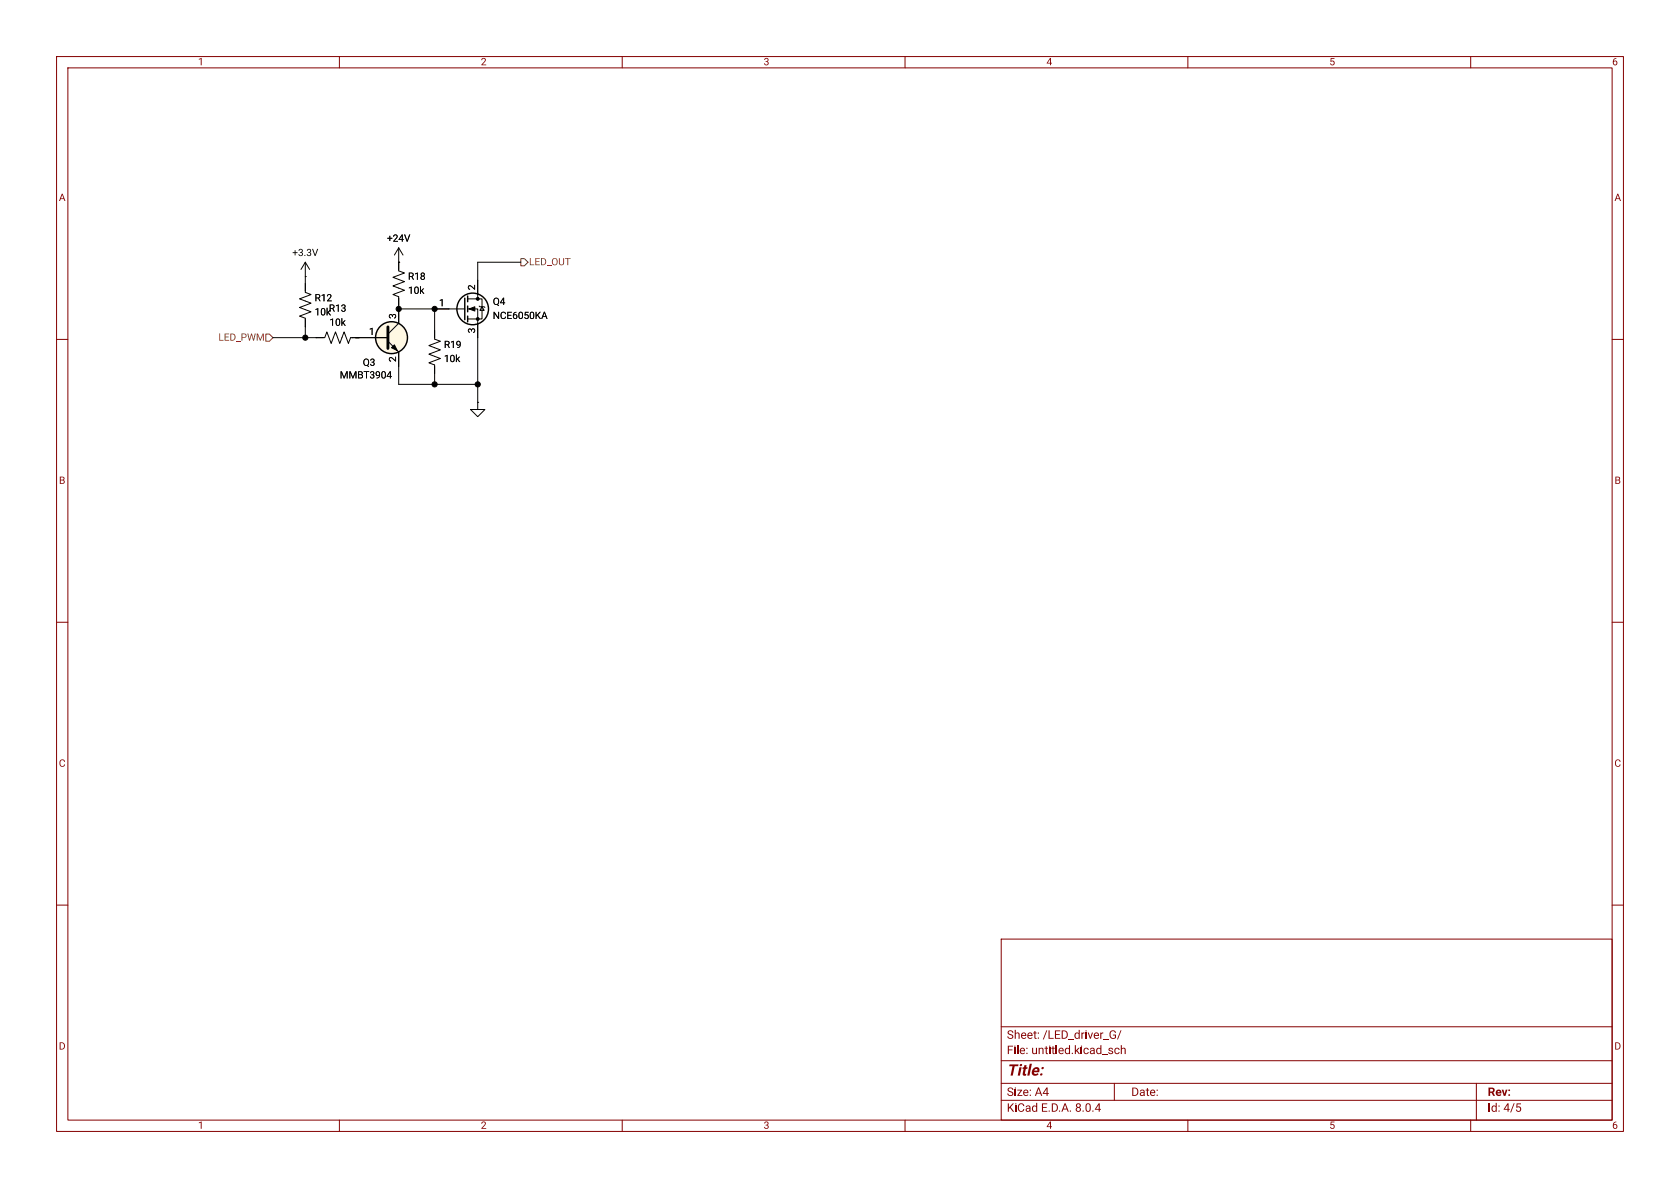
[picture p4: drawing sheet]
<svg xmlns="http://www.w3.org/2000/svg" width="297mm" height="210mm" viewBox="0 0 297 210" stroke-linecap="round" stroke-linejoin="round" font-family="sans-serif">
<g fill="none" stroke="#840000" stroke-width=".18">
<path d="M10 10h277v190h-277zM12 12h273v186h-273zM60 10v2M110 10v2M160 10v2M210 10v2M260 10v2M10 60h2M285 60h2M10 110h2M285 110h2M10 160h2"/>
<path d="M285 160h2M177 166h108v32h-108zM60 198v2M110 198v2M160 198v2M177 194.5h108M177 191.5h108M177 187.5h108M177 181.5h108M197 191.5v3M210 198v2M260 198v2"/>
<path d="M261 191.5v6.5"/>
</g>
<g fill="none" stroke="#000" stroke-width=".18">
<path d="M48.3 59.7h9.1l.4-1 .7 2 .8-2 .8 2 .7-2 .8 2 .4-1h6.6M54 46.4v5.3l1 .4-2 .7 2 .8-2 .8 2 .7-2 .8 1 .4v3.4M54 48.9h.1M54 46.4l-.8 1.2M54 46.4l.7 1.2M70.5 46.4h.1M70.5 43.8v4.1l1 .4-2 .7 2 .8-2 .7 2 .8-2 .8 1 .4v4.7l-1.9 1.9M70.5 43.8l-.8 1.3M70.5 43.8l.7 1.3M70.5 54.6h11.7M76.8 54.6v5.3l1.1 .4-2.1 .8 2.1 .7-2.1 .8 2.1 .8-2.1 .7 1 .4v3.4M82.7 54.6h1.8v16.5"/>
<path d="M82.7 52.8h2.5v3.6h-2.5M84.7 54.1l.1 .1h.8l.1 .2M85.2 54.2l.4 .7h-.8zM92.1 46.4h-7.6v6.4M68.6 60.3l1.9 1.9v5.7h14M84.5 71.1v1.3h1.2l-1.2 1.3-1.3-1.3h1.3M84.5 71.1h.1"/>
</g>
<circle cx="69.2" cy="59.7" r="2.82" fill="#fff8e3" stroke="#fff8e3" stroke-width=".18"/>
<path d="M68.6 57.8v3.8" fill="none" stroke="#000" stroke-width=".51"/>
<g fill="#000" stroke="#000" stroke-width=".18">
<path d="M82.9 54.6l1-.4v.8zM69.7 61l.5 1-1-.5z"/>
<circle cx="54" cy="59.7" r=".46"/>
<circle cx="70.5" cy="54.6" r=".46"/>
<circle cx="76.8" cy="54.6" r=".46"/>
<circle cx="84.5" cy="52.8" r=".25"/>
<circle cx="84.5" cy="56.4" r=".25"/>
<circle cx="76.8" cy="67.9" r=".46"/>
<circle cx="84.5" cy="67.9" r=".46"/>
</g>
<g fill="none" stroke="#000" stroke-width=".25">
<path d="M82.2 52.7v3.8M82.7 52.3v1M82.7 54.1v1M82.7 55.9v1"/>
<circle cx="69.2" cy="59.7" r="2.82"/>
<circle cx="83.6" cy="54.6" r="2.79"/>
</g>
<path d="M47 59.1h.6l.7 .6-.7 .6h-.6zM92.1 45.7h.6l.6 .7-.6 .6h-.6z" fill="none" stroke="#725600" stroke-width=".18"/>
<text font-size="2.8" fill="#840000" x="178" y="191">Title:</text>
<g font-size="2.1" fill="#840000">
<text x="178" y="184.2">Sheet:/LED_driver_G/</text>
<text x="178" y="186.9">File: untitled.kicad_sch</text>
<text x="178" y="197.1">KiCadE.D.A.8.0.4</text>
<text x="178" y="194.3">Size:A4</text>
<text x="200" y="194.3">Date:</text>
<text x="263" y="194.3">Rev:</text>
<text x="263" y="197.1">Id: 4/5</text>
</g>
<g font-size="1.8" fill="#840000">
<text x="35" y="12.1">1</text>
<text x="85" y="12.1">2</text>
<text x="135" y="12.1">3</text>
<text x="185" y="12.1">4</text>
<text x="235" y="12.1">5</text>
<text x="285" y="12.1">6</text>
<text x="10.4" y="36.1">A</text>
<text x="285.4" y="36.1">A</text>
<text x="10.4" y="86.1">B</text>
<text x="285.4" y="86.1">B</text>
<text x="10.4" y="136.1">C</text>
<text x="285.4" y="136.1">C</text>
<text x="10.4" y="186.1">D</text>
<text x="285.4" y="186.1">D</text>
<text x="35" y="200.1">1</text>
<text x="85" y="200.1">2</text>
<text x="135" y="200.1">3</text>
<text x="185" y="200.1">4</text>
<text x="235" y="200.1">5</text>
<text x="285" y="200.1">6</text>
</g>
<g font-size="1.8">
<text x="51.7" y="45.8">+3.3V</text>
<text x="68.4" y="43.2">+24V</text>
<text x="55.6" y="53.8">R12</text>
<text x="72.1" y="50">R18</text>
<text x="72.1" y="52.5">10k</text>
<text x="84.2" y="51.3" transform="rotate(-90 84.2 51.3)">2</text>
<text x="55.6" y="56.3">10k</text>
<text x="58.1" y="55.6">R13</text>
<text x="58.2" y="58.1">10k</text>
<text x="65.2" y="59.4">1</text>
<text x="70.2" y="56.4" transform="rotate(-90 70.2 56.4)">3</text>
<text x="77.6" y="54.4">1</text>
<text x="84.2" y="58.9" transform="rotate(-90 84.2 58.9)">3</text>
<text x="87.1" y="54.4">Q4</text>
<text x="87.1" y="56.9">NCE6050KA</text>
<text x="64.1" y="65.2">Q3</text>
<text x="70.2" y="64" transform="rotate(-90 70.2 64)">2</text>
<text x="78.5" y="62">R19</text>
<text x="78.5" y="64.5">10k</text>
<text x="60.1" y="67.4">MMBT3904</text>
</g>
<g font-size="1.8" fill="#725600">
<text x="93.5" y="47.4">LED_OUT</text>
<text x="38.6" y="60.7">LED_PWM</text>
</g>
</svg>
